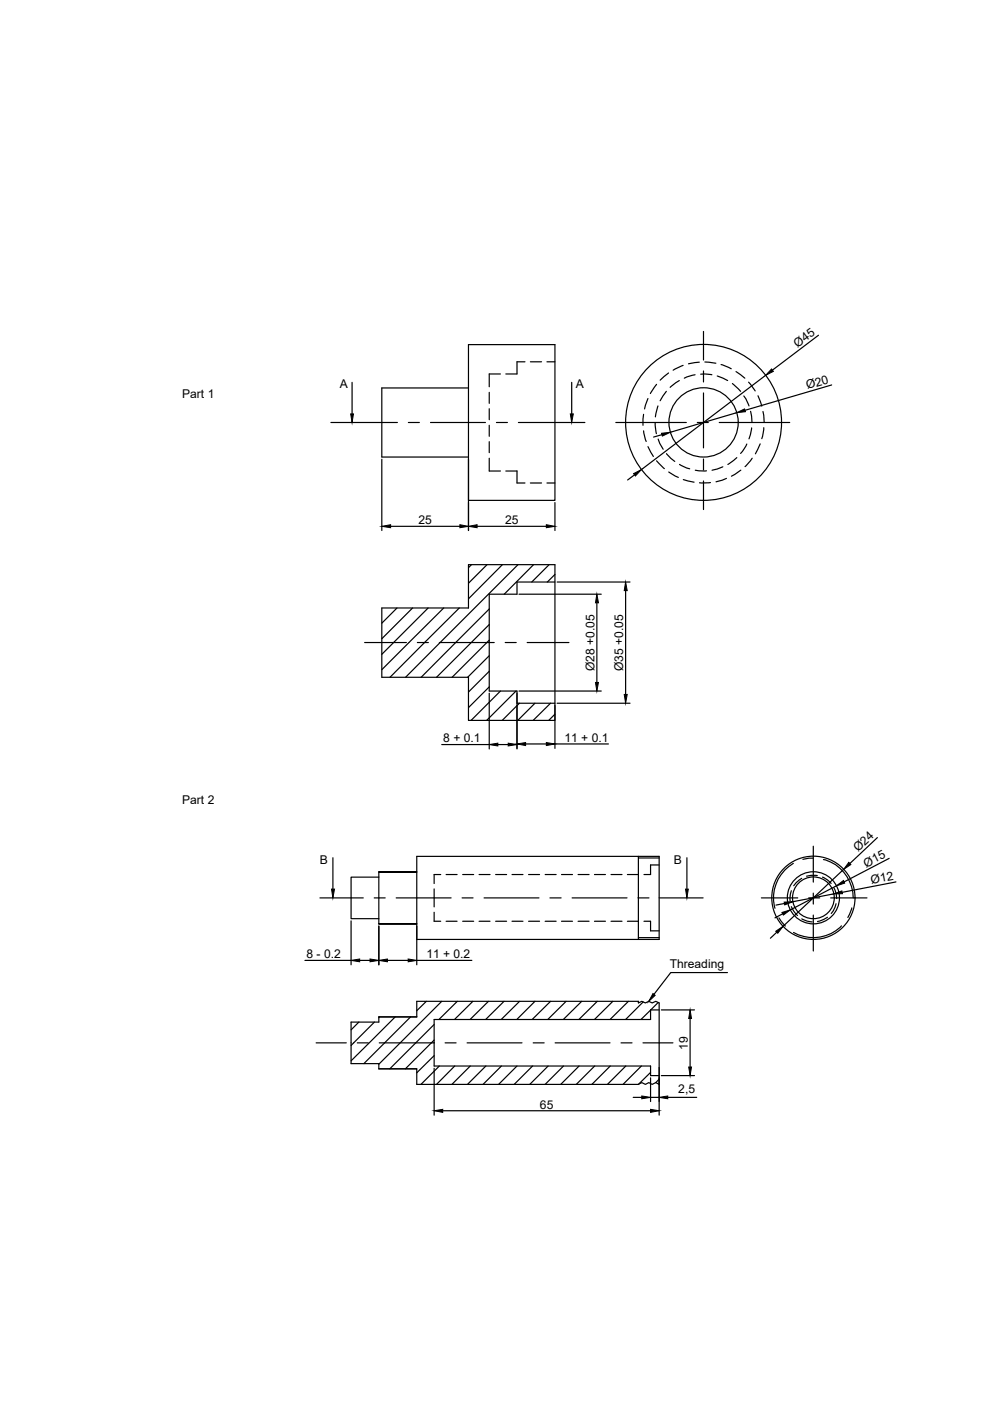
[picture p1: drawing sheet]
<svg xmlns="http://www.w3.org/2000/svg" width="210mm" height="297mm" viewBox="0 0 210 297" stroke-linecap="round" stroke-linejoin="round" font-family="sans-serif">
<!-- layer: 0 -->
<g fill="none" stroke="#000" stroke-width=".25">
<path d="M99.3 73.1h18.4v33h-18.4zM106.1 79.3h-2.4v2.7M111.3 76.7h-1.7v2.6h-2.4M112.5 76.7h2.3M116 76.7h1.7M141.7 79.1l-1.7 1.5M144.8 77.5l-2.1 1M147.4 79.5l-2.3 .7M148.3 76.8l-2.3 .3M148.6 79.3l2.3 .2M149.2 70.3v6M149.2 78.7v2.3"/>
<path d="M149.5 76.8l2.3 .2M152.1 79.7l2.2 1M152.9 77.3l2.1 .9M156.1 78.8l1.8 1.4M162.3 79.6l-26.3 20M173.5 71.1l-9.7 7.4M70.2 89.6h14.1M74.6 81.1v6.7M81 97.4v15.1M86.6 89.6h2.3M91.3 89.6h11.6M99.3 97.4v15.1"/>
<path d="M99.3 82.3h-18.3v14.6h18.3M103.7 83.2v2.3M103.7 86.7v2.3M103.7 90.2v2.3M103.7 93.6v2.4M103.7 97.2v2.7h2.4M105.3 89.6h2.3M107.2 99.9h2.4v2.5h1.7M109.9 89.6h14.1M121.2 81.1v6.7M130.6 89.6h14.9M136.5 87.8l-.2 2.4"/>
<path d="M136.5 91.4l.5 2.2M137.4 84.5l-.7 2.2M137.4 94.7l1.1 2.1M138.9 89.6l.3 2.3M139.2 81.5l-1.3 1.9M139.2 97.7l1.7 1.7M139.5 86.1l-.5 2.3M139.5 93.1l1.1 2.2M140.3 92.2l-1.7 .5M141.3 83l-1.3 2M141.3 96.2l1.8 1.6M144 80.7l-1.9 1.4"/>
<path d="M144.1 98.5l2.1 .9M147.4 99.7l2.4 .1M147.8 89.6h2.4M149.2 83.3v11.7M149.2 97.3v2.4M152.5 89.6h14.9M153.3 99l-2.3 .7M155.3 81.3l1.7 1.7M156.2 87.5l-14.1 4.2M156.2 97l-1.9 1.5M157.1 99.7l-2 1.3M157.7 83.9l1.1 2.2"/>
<path d="M158.3 94.1l-1.3 2M158.7 81l1.4 1.9M159.1 87.2l.3 2.4M159.4 90.7l-.6 2.3M159.5 97.2l-1.5 1.7M160.7 83.9l.8 2.2M161.2 94.1l-1 2.1M161.8 87.2l.2 2.4M161.9 90.7l-.4 2.3M176.3 81.6l-18.3 5.4M82.8 111.6h14.7M100 119.7l-.7 .7"/>
<path d="M101.1 111.6h14.7M103.3 119.7l-4 4M106.5 119.7l-7.2 7.3M109.8 119.7l-23.8 23.9M112.5 102.4h2.3M113.1 119.7l-6.2 6.3M116 102.4h1.7M116.4 119.7l-3.7 3.7M117.7 106.6v5.9M134.5 100.7l-1.4 1.1M141.8 100.1l2 1.1M144.9 101.7l2.3 .5"/>
<path d="M149.2 102v6M150.6 102.3l-2.3 .1M154 101.4l-2.2 .8M77.3 136.2h8.9M81 128.9h18.3v-9.2h18.4v33h-18.4v-9.1h-18.3zM84.2 128.9l-3.2 3.2M87.5 128.9l-6.5 6.5M88.5 136.2h2.3M90.8 128.9l-9.8 9.8M93.1 136.2h11.7M94.1 128.9l-13.1 13.1M97.4 128.9l-14.7 14.7"/>
<path d="M103.7 129.1l-14.4 14.5M103.7 132.4l-11.1 11.2M103.7 135.7l-7.8 7.9M103.7 139l-4.5 4.6M107.1 136.2h2.3M110 126h17.5M111.8 136.2h8.8M117.7 121.8l-1.7 1.6M117.7 123.4h-8.1v2.6h-5.9v20.5h5.9v12.3M118.1 123.4h15.5M126.5 127.8v16.9M132.6 125.2v22"/>
<path d="M93.7 157.9h10M103.7 142.3l-4.4 4.4M103.7 145.6l-4.4 4.4M103.7 147v11.8M105.6 157.9h2.2M106.1 146.5l-6.2 6.2M109.4 146.5l-6.2 6.2M109.6 149.1h8.1M110 146.5h17.5M110.1 149.1l-3.6 3.6M111.4 157.7h4.4M113.4 149.1l-3.6 3.6"/>
<path d="M116.7 149.1l-3.7 3.6M117.7 151.4l-1.4 1.3M117.7 149.6v9.1M117.7 157.7h11.3M118.1 149.1h15.5M172.4 179.4v7.6M186 177.6l-5.8 5.5M67.8 190.4h9.2M70.6 181.9v6.6M74.4 195.2v9.4M79.3 190.4h2.4M80.3 186h-5.9v8.8h5.9"/>
<path d="M80.3 184.9v11M80.3 196.3v8.3M84 190.4h11.6M88.4 184.9h-8.1h8.1M88.4 195.9h-8.1h8.1M88.4 199.2h51.4v-17.6h-51.4v23M92 193.4v1.9h1.4M92 188.5v3.8M93.4 185.4h-1.4v1.9M94.6 185.4h2.3M94.6 195.3h2.3M98 190.4h2.3"/>
<path d="M98.1 185.4h2.3M98.1 195.3h2.3M101.6 185.4h2.3M101.6 195.3h2.3M102.6 190.4h11.7M105.1 185.4h2.3M105.1 195.3h2.3M108.6 185.4h2.3M108.6 195.3h2.3M112.1 185.4h2.3M112.1 195.3h2.3M115.6 185.4h2.3"/>
<path d="M115.6 195.3h2.3M116.6 190.4h2.4M119.1 185.4h2.3M119.1 195.3h2.3M121.3 190.4h11.6M122.6 185.4h2.3M122.6 195.3h2.3M126 185.4h2.4M126 195.3h2.4M129.6 185.4h2.3M129.6 195.3h2.3M133 185.4h2.4"/>
<path d="M133 195.3h2.4M135.3 190.4h2.3M135.4 181.9h4.4M135.4 181.6v17.6M135.4 198.8h4.4M136.5 195.3h1.4v2.1h1.9M139.8 183.4h-1.9v2h-1.4M139.9 190.4h9.2M145.6 181.9v6.6M161.4 190.4h7.7M164.7 197.7l-1.4 1.2M165.2 194.6l1.3 1.7"/>
<path d="M165.9 193.8l-1.6 .8M166.3 191.6l-1.8 .3M167.8 188.8l-.2 .8-.1 1.5M167.8 192.2l.4 .9 .9 1M168.2 183a8.5 8.5 0 0 0-3.9 9.6M170 186.2l-1.2 1-.5 .6M170 194.8l1.1 .5 1.1 .2M171.5 190.4h2.3M172.4 181.9l-2.2 .3M172.4 189.4v2.3M172.4 194v7.6M173.3 185.6h-1.3l-1 .2"/>
<path d="M174.4 186l1 .6 .8 .7M174.6 182.2a8.4 8.4 0 0 1 6.3 8.2M175.4 194.5l-.8 .4-1.3 .5M176.1 190.4h7.7M176.8 189.5l-8.7 1.7M176.8 188.3l.5 1.3 .1 .9M177.3 191.6l-.6 1.5-.5 .6M177.3 187.8l-9.7 5.1M178.4 196.3a8.4 8.4 0 0 1-10.2 1.4M178.9 184.3l-12.9 12.1M180.6 192.5l-.8 2M188.5 182l-9.5 5"/>
<path d="M190 187l-11.4 2.2M64.7 203.6h9.7M76.1 216.7l-1.7 1.7M76.3 203.6h2.2M79.4 216.7l-5 5M80.5 215.6l-.2 .2M82.1 203.6h4.4M83.8 215.6l-9.4 9.3M87.1 215.6l-10 9.9M88.4 203.6h11.6M90.4 212.3l-2 2M92 217.2l-9.4 9.4"/>
<path d="M93.7 212.3l-13.4 13.3M97 212.3l-3.9 3.9M100.3 212.3l-3.9 3.9M103.6 212.3l-3.9 3.9M106.9 212.3l-3.9 3.9M110.2 212.3l-3.9 3.9M113.4 212.3l-3.8 3.9M116.7 212.3l-3.9 3.9M120 212.3l-3.9 3.9M123.3 212.3l-3.9 3.9M126.6 212.3l-3.9 3.9M129.9 212.3l-3.9 3.9"/>
<path d="M133.2 212.3l-3.9 3.9M136.4 212.4l-3.8 3.8M137.9 214.1v2.1h-45.9v9.8h45.9v2h1.9M137.9 214.2l-2 2M137.9 214.1h1.9M139.5 212.6l-1.5 1.5M140.2 214.1h7M146.3 215.9v10.3M154.2 206.2h-12l-3.5 4.6M67 221.1h6.4M75.7 221.1h2.4M80.3 226.6h8.1v3.3h47"/>
<path d="M80.3 226.6v-1.1h-5.9v-8.8h5.9v-1.1h8.1v-3.3h47v.3l.7-.3 .7 .3 .8-.3 .7 .3 .7-.3 .8 .3v23.8M80.3 226.6h8.1M80.4 221.1h11.6M92 226.5v9.9M92 220.5l-6 6.1M92 223.8l-3.6 3.7M93.1 226l-3.8 3.9M93.9 235.5h44M94.4 221.1h2.3M96.4 226l-3.8 3.9M99 221.1h11.7M99.7 226l-3.9 3.9"/>
<path d="M103 226l-3.9 3.9M106.3 226l-3.9 3.9M109.6 226l-3.9 3.9M112.9 226l-3.9 3.9M113 221.1h2.4M116.2 226l-3.9 3.9M117.7 221.1h11.6M119.5 226l-3.9 3.9M122.8 226l-3.9 3.9M126.1 226l-3.9 3.9M129.4 226l-3.9 3.9M131.7 221.1h2.3"/>
<path d="M132.7 226l-3.9 3.9M134.3 232.7h1.8M135.4 229.9l.7-.4 .7 .4 .8-.4 .7 .4 .7-.4 .8 .4M136 226l-3.9 3.9M136.3 221.1h6.4M137.9 228.5v5.1M137.9 227.4l-2.5 2.5M137.9 232.7h1.9M139.8 228.8l-.8 .7M140.2 228h7M141.6 232.7h6.1"/>
<circle cx="149.2" cy="89.6" r="16.5"/>
<circle cx="149.2" cy="89.6" r="7.3"/>
<circle cx="172.5" cy="190.4" r="8.8"/>
<circle cx="172.5" cy="190.4" r="5.5"/>
<circle cx="172.5" cy="190.4" r="4.4"/>
</g>
<g fill="#000" stroke="#000" stroke-width=".21">
<path d="M163.6 78.2l.4 .5-1.7 .9zM74.4 87.8h.5l-.3 1.8zM120.9 87.8h.7l-.4 1.8zM140.3 91.9l1.8-.2-1.7 .8zM156.2 87.5l1.7-.8 .1 .6zM81 111.6l1.8-.3v.6zM97.5 111.3l1.8 .3-1.8 .3zM99.3 111.6l1.8-.3v.6zM115.8 111.3l1.9 .3-1.9 .3zM134.3 100.4l1.7-.8-1.3 1.3zM126.5 126l.4 1.8h-.6zM132.6 123.4l.4 1.8h-.7z"/>
<path d="M103.7 157.9l1.9-.3v.6zM107.8 157.6l1.8 .3-1.8 .3zM109.6 157.7l1.8-.3v.7zM115.8 157.4l1.9 .3-1.9 .4zM126.3 144.7h.6l-.4 1.8zM132.3 147.2h.7l-.4 1.9zM70.3 188.5h.6l-.3 1.9zM145.3 188.5h.6l-.3 1.9zM164.5 197.4l1.5-1-1.1 1.5zM165.8 193.5l1.8-.6-1.5 1.1zM166.3 191.3l1.8-.1-1.7 .7zM176.8 189.5l1.7-.6 .1 .6z"/>
<path d="M177.3 187.8l1.5-1.1 .3 .5zM180 182.8l.4 .5-1.5 1zM74.4 203.6l1.9-.3v.6zM78.5 203.3l1.8 .3-1.8 .3zM80.3 203.6l1.8-.3v.6zM86.5 203.3l1.9 .3-1.9 .3zM138.4 210.7l.5 .3-1.3 1.3zM146.3 214.1l.3 1.8h-.6zM92 235.5l1.9-.3v.6zM136.1 232.4l1.8 .3-1.8 .3zM137.9 235.2l1.9 .3-1.9 .3zM139.8 232.7l1.8-.3v.6z"/>
<path d="M146 226.2h.6l-.3 1.8z"/>
</g>
<g font-size="2.6">
<text x="169.1" y="73.8" transform="rotate(-37 169.1 73.8)">Ø45</text>
<text x="72" y="82.3">A</text>
<text x="122.1" y="82.3">A</text>
<text x="171.2" y="82.5" transform="rotate(-17 171.2 82.5)">Ø20</text>
<text x="38.6" y="84.4">Part 1</text>
<text x="88.7" y="111.1">25</text>
<text x="107.1" y="111.1">25</text>
<text x="126" y="142.3" transform="rotate(-90 126 142.3)">Ø28 +0.05</text>
<text x="132.1" y="142.3" transform="rotate(-90 132.1 142.3)">Ø35 +0.05</text>
<text x="94" y="157.4">8 + 0.1</text>
<text x="119.7" y="157.3">11 + 0.1</text>
<text x="38.6" y="170.4">Part 2</text>
<text x="67.8" y="183.1">B</text>
<text x="142.8" y="183.1">B</text>
<text x="181.9" y="180.7" transform="rotate(-43 181.9 180.7)">Ø24</text>
<text x="183.7" y="183.9" transform="rotate(-27 183.7 183.9)">Ø15</text>
<text x="184.8" y="187.5" transform="rotate(-11 184.8 187.5)">Ø12</text>
<text x="65" y="203.1">8 - 0.2</text>
<text x="90.4" y="203.1">11 + 0.2</text>
<text x="142" y="205.2">Threading</text>
<text x="145.9" y="222.6" transform="rotate(-90 145.9 222.6)">19</text>
<text x="143.8" y="231.8">2,5</text>
<text x="114.5" y="235">65</text>
</g>
</svg>
